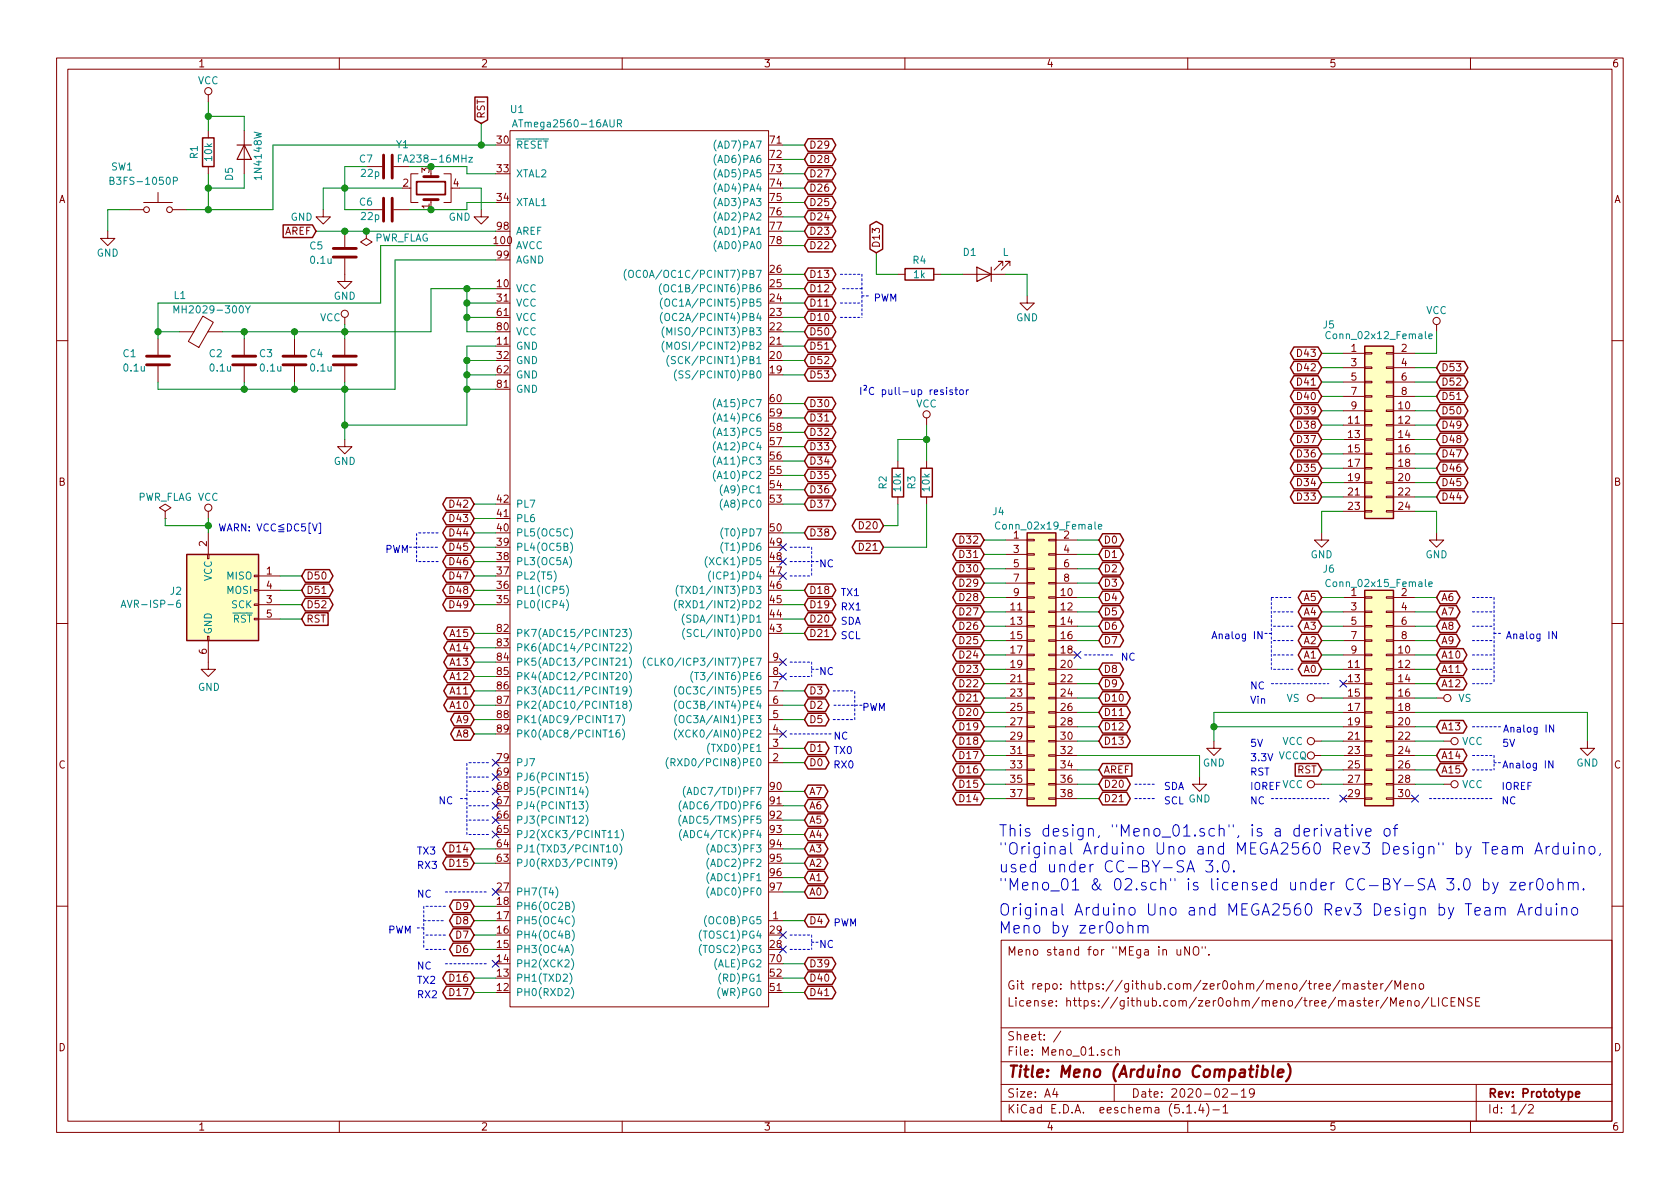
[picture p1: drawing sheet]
EESchema Schematic File Version 4
LIBS:Meno_01-cache
EELAYER 30 0
EELAYER END
$Descr A4 11693 8268
encoding utf-8
Sheet 1 2
Title "Meno (Arduino Compatible)"
Date "2020-02-19"
Rev "Prototype"
Comp ""
Comment1 "License: https://github.com/zer0ohm/meno/tree/master/Meno/LICENSE"
Comment2 "Git repo: https://github.com/zer0ohm/meno/tree/master/Meno"
Comment3 ""
Comment4 "Meno stand for \"MEga in uNO\"."
$EndDescr
Text GLabel 3350 850  1    50   Input ~ 0
RST
Wire Wire Line
	3450 1000 3350 1000
Text GLabel 5600 6200 2    50   BiDi ~ 0
A0
Text GLabel 5600 6100 2    50   BiDi ~ 0
A1
Text GLabel 5600 6000 2    50   BiDi ~ 0
A2
Text GLabel 5600 5900 2    50   BiDi ~ 0
A3
Text GLabel 5600 5800 2    50   BiDi ~ 0
A4
Text GLabel 5600 5700 2    50   BiDi ~ 0
A5
Text GLabel 5600 5600 2    50   BiDi ~ 0
A6
Text GLabel 5600 5500 2    50   BiDi ~ 0
A7
Wire Wire Line
	5600 6200 5450 6200
Wire Wire Line
	5450 6100 5600 6100
Wire Wire Line
	5600 6000 5450 6000
Wire Wire Line
	5450 5900 5600 5900
Wire Wire Line
	5600 5800 5450 5800
Wire Wire Line
	5450 5700 5600 5700
Wire Wire Line
	5600 5600 5450 5600
Wire Wire Line
	5450 5500 5600 5500
Wire Wire Line
	3450 5100 3300 5100
Text GLabel 3300 5100 0    50   BiDi ~ 0
A8
Text GLabel 3300 5000 0    50   BiDi ~ 0
A9
Text GLabel 3300 4900 0    50   BiDi ~ 0
A10
Wire Wire Line
	3450 5000 3300 5000
Wire Wire Line
	3450 4900 3300 4900
Text GLabel 3300 4800 0    50   BiDi ~ 0
A11
Text GLabel 3300 4700 0    50   BiDi ~ 0
A12
Text GLabel 3300 4600 0    50   BiDi ~ 0
A13
Wire Wire Line
	3450 4800 3300 4800
Wire Wire Line
	3300 4700 3450 4700
Wire Wire Line
	3450 4600 3300 4600
Text GLabel 3300 4500 0    50   BiDi ~ 0
A14
Text GLabel 3300 4400 0    50   BiDi ~ 0
A15
Wire Wire Line
	3450 4500 3300 4500
Wire Wire Line
	3300 4400 3450 4400
$Comp
L Connector:AVR-ISP-6 J2
U 1 1
P 1550 4200
F 0 "J2" H 1271 4296 50  0000 R CNN
F 1 "AVR-ISP-6" H 1271 4205 50  0000 R CNN
F 2 "Connector_PinHeader_2.54mm:PinHeader_2x03_P2.54mm_Vertical" V 1300 4250 50  0001 C CNN
F 3 " ~" H 275 3650 50  0001 C CNN
	1    1550 4200
	1    0    0    -1  
$EndComp
$Comp
L power:VCC #PWR03
U 1 1
P 1450 3600
F 0 "#PWR03" H 1450 3450 50  0001 C CNN
F 1 "VCC" H 1450 3750 50  0000 C CNN
F 2 "" H 1450 3600 50  0001 C CNN
F 3 "" H 1450 3600 50  0001 C CNN
	1    1450 3600
	1    0    0    -1  
$EndComp
$Comp
L power:GND #PWR04
U 1 1
P 1450 4600
F 0 "#PWR04" H 1450 4350 50  0001 C CNN
F 1 "GND" H 1455 4427 50  0000 C CNN
F 2 "" H 1450 4600 50  0001 C CNN
F 3 "" H 1450 4600 50  0001 C CNN
	1    1450 4600
	1    0    0    -1  
$EndComp
Text GLabel 2100 4300 2    50   Input ~ 0
RST
Wire Wire Line
	2100 4300 1950 4300
Wire Wire Line
	2100 4200 1950 4200
Wire Wire Line
	2100 4000 1950 4000
Wire Wire Line
	1950 4100 2100 4100
Text Notes 2250 3700 2    50   ~ 0
WARN: VCC≦DC5[V]
Text GLabel 5600 5300 2    50   BiDi ~ 0
D0
Text GLabel 5600 5200 2    50   BiDi ~ 0
D1
Wire Wire Line
	5450 5200 5600 5200
Wire Wire Line
	5600 5300 5450 5300
Text GLabel 5600 4300 2    50   BiDi ~ 0
D20
Text GLabel 5600 4400 2    50   BiDi ~ 0
D21
Wire Wire Line
	5600 4400 5450 4400
Wire Wire Line
	5450 4300 5600 4300
Text GLabel 5600 4200 2    50   BiDi ~ 0
D19
Text Notes 5950 5350 2    50   ~ 0
RX0
Wire Wire Line
	5600 4200 5450 4200
Text GLabel 5600 4100 2    50   BiDi ~ 0
D18
Wire Wire Line
	5600 4100 5450 4100
Text GLabel 5600 4800 2    50   BiDi ~ 0
D3
Text GLabel 5600 4900 2    50   BiDi ~ 0
D2
Wire Wire Line
	5600 4900 5450 4900
Wire Wire Line
	5450 5000 5600 5000
Text GLabel 5600 5000 2    50   BiDi ~ 0
D5
Wire Wire Line
	5600 4800 5450 4800
Text GLabel 5600 3700 2    50   BiDi ~ 0
D38
Wire Wire Line
	5600 3700 5450 3700
Text GLabel 5600 6400 2    50   BiDi ~ 0
D4
Wire Wire Line
	5450 6400 5600 6400
Wire Wire Line
	3450 4200 3300 4200
Text GLabel 3300 4100 0    50   BiDi ~ 0
D48
Text GLabel 3300 4000 0    50   BiDi ~ 0
D47
Text GLabel 3300 3900 0    50   BiDi ~ 0
D46
Text GLabel 3300 3800 0    50   BiDi ~ 0
D45
Wire Wire Line
	3300 4100 3450 4100
Wire Wire Line
	3300 4000 3450 4000
Wire Wire Line
	3300 3900 3450 3900
Wire Wire Line
	3300 3800 3450 3800
Text GLabel 3300 3700 0    50   BiDi ~ 0
D44
Text GLabel 3300 3600 0    50   BiDi ~ 0
D43
Text GLabel 3300 3500 0    50   BiDi ~ 0
D42
Wire Wire Line
	3450 3700 3300 3700
Wire Wire Line
	3300 3600 3450 3600
Wire Wire Line
	3450 3500 3300 3500
Text Notes 2850 3850 2    50   ~ 0
PWM
Text Notes 5850 4450 0    50   ~ 0
SCL
Text Notes 5850 4350 0    50   ~ 0
SDA
Text GLabel 5600 6900 2    50   BiDi ~ 0
D41
Wire Wire Line
	5450 6900 5600 6900
Text GLabel 5600 6800 2    50   BiDi ~ 0
D40
Wire Wire Line
	5600 6800 5450 6800
Text GLabel 5600 3500 2    50   BiDi ~ 0
D37
Text GLabel 5600 3400 2    50   BiDi ~ 0
D36
Text GLabel 5600 3300 2    50   BiDi ~ 0
D35
Text GLabel 5600 3200 2    50   BiDi ~ 0
D34
Text GLabel 5600 3100 2    50   BiDi ~ 0
D33
Text GLabel 5600 3000 2    50   BiDi ~ 0
D32
Text GLabel 5600 2900 2    50   BiDi ~ 0
D31
Text GLabel 5600 2800 2    50   BiDi ~ 0
D30
Wire Wire Line
	5600 3500 5450 3500
Wire Wire Line
	5450 3400 5600 3400
Wire Wire Line
	5600 3300 5450 3300
Wire Wire Line
	5450 3200 5600 3200
Wire Wire Line
	5600 3100 5450 3100
Wire Wire Line
	5450 3000 5600 3000
Wire Wire Line
	5450 2900 5600 2900
Wire Wire Line
	5450 2800 5600 2800
Text GLabel 3300 6000 0    50   BiDi ~ 0
D15
Text Notes 2900 6050 0    50   ~ 0
RX3
Wire Wire Line
	3450 5900 3300 5900
Text GLabel 3300 5900 0    50   BiDi ~ 0
D14
Wire Wire Line
	3300 6000 3450 6000
Text Notes 2900 5950 0    50   ~ 0
TX3
Text GLabel 5600 6700 2    50   BiDi ~ 0
D39
Wire Wire Line
	5450 6700 5600 6700
Text Notes 5850 4150 0    50   ~ 0
TX1
Text Notes 5850 4250 0    50   ~ 0
RX1
$Comp
L power:VCC #PWR07
U 1 1
P 2400 2250
F 0 "#PWR07" H 2400 2100 50  0001 C CNN
F 1 "VCC" H 2300 2300 50  0000 C CNN
F 2 "" H 2400 2250 50  0001 C CNN
F 3 "" H 2400 2250 50  0001 C CNN
	1    2400 2250
	1    0    0    -1  
$EndComp
Text GLabel 2100 4200 2    50   BiDi ~ 0
D52
Text GLabel 2100 4100 2    50   BiDi ~ 0
D51
Text GLabel 2100 4000 2    50   BiDi ~ 0
D50
$Comp
L Device:C C5
U 1 1
P 2400 1750
F 0 "C5" H 2150 1800 50  0000 L CNN
F 1 "0.1u" H 2150 1700 50  0000 L CNN
F 2 "Capacitor_SMD:C_0805_2012Metric" H 2438 1600 50  0001 C CNN
F 3 "http://akizukidenshi.com/download/ds/murata/grm219f11h104za01.pdf" H 2400 1750 50  0001 C CNN
	1    2400 1750
	1    0    0    -1  
$EndComp
$Comp
L Device:Ferrite_Bead L1
U 1 1
P 1400 2300
F 0 "L1" V 1650 2400 50  0000 L CNN
F 1 "MH2029-300Y" V 1550 1950 50  0000 L CNN
F 2 "Inductor_SMD:L_0805_2012Metric" V 1330 2300 50  0001 C CNN
F 3 "https://www.bourns.com/docs/Product-Datasheets/mh.pdf" H 1400 2300 50  0001 C CNN
	1    1400 2300
	0    -1   -1   0   
$EndComp
Wire Wire Line
	2400 2250 2400 2300
Text GLabel 3300 4200 0    50   BiDi ~ 0
D49
Text Notes 3050 5600 0    50   ~ 0
NC
Wire Wire Line
	1450 900  1450 800 
$Comp
L Device:D D5
U 1 1
P 1700 1050
F 0 "D5" H 1800 950 50  0000 L CNN
F 1 "1N4148W" H 1550 1150 50  0000 L CNN
F 2 "Diode_SMD:D_SOD-123" H 1700 1050 50  0001 C CNN
F 3 "https://www.diodes.com/assets/Datasheets/ds30086.pdf" H 1700 1050 50  0001 C CNN
	1    1700 1050
	0    1    1    0   
$EndComp
Wire Wire Line
	1450 800  1700 800 
Connection ~ 1450 1300
Wire Wire Line
	1450 1300 1450 1200
$Comp
L power:GND #PWR01
U 1 1
P 750 1600
F 0 "#PWR01" H 750 1350 50  0001 C CNN
F 1 "GND" H 750 1450 50  0000 C CNN
F 2 "" H 750 1600 50  0001 C CNN
F 3 "" H 750 1600 50  0001 C CNN
	1    750  1600
	1    0    0    -1  
$EndComp
$Comp
L Switch:SW_Push SW1
U 1 1
P 1100 1450
F 0 "SW1" H 850 1750 50  0000 C CNN
F 1 "B3FS-1050P" H 1000 1650 50  0000 C CNN
F 2 "Button_Switch_SMD:SW_SPST_B3U-1000P" H 1100 1650 50  0001 C CNN
F 3 "https://omronfs.omron.com/en_US/ecb/products/pdf/en-b3u.pdf" H 1100 1650 50  0001 C CNN
	1    1100 1450
	1    0    0    -1  
$EndComp
Text Notes 10850 4450 2    50   ~ 0
Analog IN
Wire Notes Line
	10400 5300 10450 5300
Wire Notes Line
	10250 5350 10400 5350
Wire Notes Line
	10250 5250 10400 5250
Wire Notes Line
	10250 4750 10400 4750
Wire Notes Line
	8850 4750 9250 4750
Wire Notes Line
	10250 4650 10400 4650
Text Notes 10825 5350 2    50   ~ 0
Analog IN
Wire Notes Line
	10250 4150 10400 4150
Wire Notes Line
	10250 4250 10400 4250
Wire Notes Line
	10250 4350 10400 4350
Wire Notes Line
	10250 4450 10400 4450
Wire Notes Line
	10250 4550 10400 4550
Wire Notes Line
	10400 4400 10450 4400
Wire Notes Line
	8850 4400 8800 4400
Wire Notes Line
	9000 4250 8850 4250
Wire Notes Line
	9000 4350 8850 4350
Wire Notes Line
	9000 4450 8850 4450
Wire Notes Line
	9000 4550 8850 4550
Wire Notes Line
	8850 4150 9000 4150
Wire Notes Line
	8850 4650 8850 4150
Wire Notes Line
	9000 4650 8850 4650
Text Notes 8700 5400 0    50   ~ 0
RST
Text Notes 8700 4900 0    50   ~ 0
Vin
$Comp
L power:GND #PWR012
U 1 1
P 8450 5150
F 0 "#PWR012" H 8450 4900 50  0001 C CNN
F 1 "GND" H 8450 5000 50  0000 C CNN
F 2 "" H 8450 5150 50  0001 C CNN
F 3 "" H 8450 5150 50  0001 C CNN
	1    8450 5150
	1    0    0    -1  
$EndComp
Text Notes 8700 5200 0    50   ~ 0
5V
Text Notes 8700 5300 0    50   ~ 0
3.3V
$Comp
L power:VCCQ #PWR016
U 1 1
P 9200 5250
F 0 "#PWR016" H 9200 5100 50  0001 C CNN
F 1 "VCCQ" V 9200 5450 50  0000 C CNN
F 2 "" H 9200 5250 50  0001 C CNN
F 3 "" H 9200 5250 50  0001 C CNN
	1    9200 5250
	0    -1   1    0   
$EndComp
Wire Wire Line
	9350 2450 9200 2450
Wire Wire Line
	9350 2550 9200 2550
Wire Wire Line
	9200 2650 9350 2650
Wire Wire Line
	9350 2750 9200 2750
Wire Wire Line
	9200 2850 9350 2850
Wire Wire Line
	9350 2950 9200 2950
Wire Wire Line
	9200 3050 9350 3050
Wire Wire Line
	9350 3150 9200 3150
Wire Wire Line
	9200 3250 9350 3250
Wire Wire Line
	9350 3350 9200 3350
Wire Wire Line
	9200 3450 9350 3450
Text Notes 8700 4800 0    50   ~ 0
NC
Wire Wire Line
	9200 4650 9350 4650
Wire Wire Line
	9200 4550 9350 4550
Text Notes 8100 5500 0    50   ~ 0
SDA
Text Notes 8100 5600 0    50   ~ 0
SCL
Text Notes 7800 4600 0    50   ~ 0
NC
Wire Wire Line
	10000 5350 9850 5350
Wire Wire Line
	10000 5250 9850 5250
Wire Wire Line
	9850 5050 10000 5050
Wire Wire Line
	10000 4750 9850 4750
Wire Wire Line
	10000 4650 9850 4650
Wire Wire Line
	10000 4550 9850 4550
Wire Wire Line
	10000 4450 9850 4450
Text GLabel 9200 2950 0    50   BiDi ~ 0
D38
Wire Wire Line
	10000 4250 9850 4250
Wire Wire Line
	10000 4150 9850 4150
Text Notes 8700 5500 0    50   ~ 0
IOREF
Wire Wire Line
	9350 5250 9200 5250
$Comp
L power:VCC #PWR017
U 1 1
P 9200 5450
F 0 "#PWR017" H 9200 5300 50  0001 C CNN
F 1 "VCC" V 9200 5650 50  0000 C CNN
F 2 "" H 9200 5450 50  0001 C CNN
F 3 "" H 9200 5450 50  0001 C CNN
	1    9200 5450
	0    -1   1    0   
$EndComp
$Comp
L power:VCC #PWR015
U 1 1
P 9200 5150
F 0 "#PWR015" H 9200 5000 50  0001 C CNN
F 1 "VCC" V 9200 5350 50  0000 C CNN
F 2 "" H 9200 5150 50  0001 C CNN
F 3 "" H 9200 5150 50  0001 C CNN
	1    9200 5150
	0    -1   1    0   
$EndComp
Wire Wire Line
	9200 5450 9350 5450
Wire Wire Line
	9350 5350 9200 5350
Wire Wire Line
	9200 5150 9350 5150
Text GLabel 9200 5350 0    50   Input ~ 0
RST
Wire Wire Line
	9350 4850 9200 4850
$Comp
L power:VS #PWR014
U 1 1
P 9200 4850
F 0 "#PWR014" H 9000 4700 50  0001 C CNN
F 1 "VS" V 9200 5000 50  0000 L CNN
F 2 "" H 9200 4850 50  0001 C CNN
F 3 "" H 9200 4850 50  0001 C CNN
	1    9200 4850
	0    -1   1    0   
$EndComp
Wire Wire Line
	9200 4450 9350 4450
Wire Wire Line
	9350 4350 9200 4350
Wire Wire Line
	9200 4250 9350 4250
Wire Wire Line
	9350 4150 9200 4150
Wire Wire Line
	7000 4150 6850 4150
Wire Wire Line
	6850 4050 7000 4050
Wire Wire Line
	7000 3950 6850 3950
Wire Wire Line
	6850 3850 7000 3850
Wire Wire Line
	6850 3750 7000 3750
Wire Wire Line
	6850 4250 7000 4250
Wire Wire Line
	7000 4350 6850 4350
Wire Wire Line
	6850 4450 7000 4450
Wire Wire Line
	7000 4550 6850 4550
Wire Wire Line
	6850 4650 7000 4650
Wire Wire Line
	7000 4750 6850 4750
Wire Wire Line
	6850 4850 7000 4850
Wire Wire Line
	7000 4950 6850 4950
Wire Wire Line
	7000 5150 6850 5150
Wire Wire Line
	7000 5050 6850 5050
Wire Wire Line
	7000 5250 6850 5250
Wire Wire Line
	7000 5350 6850 5350
Wire Wire Line
	7000 5450 6850 5450
Wire Wire Line
	7000 5550 6850 5550
Wire Wire Line
	8350 5400 8350 5250
$Comp
L power:GND #PWR011
U 1 1
P 8350 5400
F 0 "#PWR011" H 8350 5150 50  0001 C CNN
F 1 "GND" H 8350 5250 50  0000 C CNN
F 2 "" H 8350 5400 50  0001 C CNN
F 3 "" H 8350 5400 50  0001 C CNN
	1    8350 5400
	1    0    0    -1  
$EndComp
Wire Wire Line
	7650 5150 7500 5150
Wire Wire Line
	7500 5050 7650 5050
Wire Wire Line
	7650 4950 7500 4950
Wire Wire Line
	7500 4850 7650 4850
Wire Wire Line
	7650 4450 7500 4450
Wire Wire Line
	7500 4350 7650 4350
Wire Wire Line
	7500 4650 7650 4650
Wire Wire Line
	7650 4750 7500 4750
Wire Wire Line
	7500 4150 7650 4150
Wire Wire Line
	7650 4250 7500 4250
Wire Wire Line
	7500 4050 7650 4050
Wire Wire Line
	7650 3950 7500 3950
Wire Wire Line
	7650 3850 7500 3850
Wire Wire Line
	7500 3750 7650 3750
Text GLabel 5600 2600 2    50   BiDi ~ 0
D53
Wire Wire Line
	5450 2600 5600 2600
Wire Wire Line
	5600 2300 5450 2300
Wire Wire Line
	5450 2400 5600 2400
Wire Wire Line
	5600 2500 5450 2500
Wire Wire Line
	5600 1900 5450 1900
Wire Wire Line
	5450 2000 5600 2000
Wire Wire Line
	5600 2100 5450 2100
Wire Wire Line
	5450 2200 5600 2200
Text GLabel 5600 2200 2    50   BiDi ~ 0
D10
Text GLabel 5600 2100 2    50   BiDi ~ 0
D11
Text GLabel 5600 2000 2    50   BiDi ~ 0
D12
NoConn ~ 3450 5500
NoConn ~ 3450 5600
NoConn ~ 3450 5700
NoConn ~ 3450 5800
Text GLabel 2200 1600 0    50   Input ~ 0
AREF
Wire Wire Line
	3450 2300 3250 2300
Wire Wire Line
	3450 2000 3250 2000
Wire Wire Line
	3450 2100 3250 2100
Wire Wire Line
	3450 2200 3250 2200
Wire Wire Line
	3250 2300 3250 2200
Connection ~ 3250 2100
Wire Wire Line
	3250 2100 3250 2000
Connection ~ 3250 2200
Wire Wire Line
	3250 2200 3250 2100
Wire Wire Line
	3450 1700 2650 1700
$Comp
L Device:C C4
U 1 1
P 2400 2500
F 0 "C4" H 2150 2550 50  0000 L CNN
F 1 "0.1u" H 2150 2450 50  0000 L CNN
F 2 "Capacitor_SMD:C_0805_2012Metric" H 2438 2350 50  0001 C CNN
F 3 "http://akizukidenshi.com/download/ds/murata/grm219f11h104za01.pdf" H 2400 2500 50  0001 C CNN
	1    2400 2500
	1    0    0    -1  
$EndComp
$Comp
L Device:C C3
U 1 1
P 2050 2500
F 0 "C3" H 1800 2550 50  0000 L CNN
F 1 "0.1u" H 1800 2450 50  0000 L CNN
F 2 "Capacitor_SMD:C_0805_2012Metric" H 2088 2350 50  0001 C CNN
F 3 "http://akizukidenshi.com/download/ds/murata/grm219f11h104za01.pdf" H 2050 2500 50  0001 C CNN
	1    2050 2500
	1    0    0    -1  
$EndComp
$Comp
L Device:C C2
U 1 1
P 1700 2500
F 0 "C2" H 1450 2550 50  0000 L CNN
F 1 "0.1u" H 1450 2450 50  0000 L CNN
F 2 "Capacitor_SMD:C_0805_2012Metric" H 1738 2350 50  0001 C CNN
F 3 "http://akizukidenshi.com/download/ds/murata/grm219f11h104za01.pdf" H 1700 2500 50  0001 C CNN
	1    1700 2500
	1    0    0    -1  
$EndComp
$Comp
L Device:C C1
U 1 1
P 1100 2500
F 0 "C1" H 850 2550 50  0000 L CNN
F 1 "0.1u" H 850 2450 50  0000 L CNN
F 2 "Capacitor_SMD:C_0805_2012Metric" H 1138 2350 50  0001 C CNN
F 3 "http://akizukidenshi.com/download/ds/murata/grm219f11h104za01.pdf" H 1100 2500 50  0001 C CNN
	1    1100 2500
	1    0    0    -1  
$EndComp
Connection ~ 2400 2300
Wire Wire Line
	3450 2400 3250 2400
Wire Wire Line
	3450 2500 3250 2500
Wire Wire Line
	3450 2600 3250 2600
Wire Wire Line
	3450 2700 3250 2700
Wire Wire Line
	3250 2400 3250 2500
Connection ~ 3250 2500
Wire Wire Line
	3250 2500 3250 2600
Connection ~ 3250 2600
Wire Wire Line
	3250 2600 3250 2700
Wire Wire Line
	3450 1800 2750 1800
Wire Wire Line
	2400 1600 2550 1600
$Comp
L power:GND #PWR08
U 1 1
P 2400 3050
F 0 "#PWR08" H 2400 2800 50  0001 C CNN
F 1 "GND" H 2400 2900 50  0000 C CNN
F 2 "" H 2400 3050 50  0001 C CNN
F 3 "" H 2400 3050 50  0001 C CNN
	1    2400 3050
	1    0    0    -1  
$EndComp
Wire Wire Line
	3000 2300 3000 2000
Wire Wire Line
	3000 2000 3250 2000
Connection ~ 3250 2000
Wire Wire Line
	2400 2300 3000 2300
Wire Wire Line
	2650 1700 2650 2100
Wire Wire Line
	2650 2100 1100 2100
$Comp
L power:PWR_FLAG #FLG02
U 1 1
P 2550 1600
F 0 "#FLG02" H 2550 1675 50  0001 C CNN
F 1 "PWR_FLAG" H 2300 1650 50  0000 C CNN
F 2 "" H 2550 1600 50  0001 C CNN
F 3 "~" H 2550 1600 50  0001 C CNN
	1    2550 1600
	-1   0    0    1   
$EndComp
Connection ~ 2550 1600
Wire Wire Line
	2550 1600 3450 1600
Wire Wire Line
	3250 2700 3250 2950
Connection ~ 3250 2700
Connection ~ 2400 2950
Wire Wire Line
	2400 2950 2400 3050
Text Notes 5800 6450 0    50   ~ 0
PWM
NoConn ~ 3450 5300
NoConn ~ 3450 5400
Wire Notes Line
	5500 5100 5800 5100
NoConn ~ 5450 5100
Text Notes 5800 5150 0    50   ~ 0
NC
Text Notes 5800 5250 0    50   ~ 0
TX0
NoConn ~ 5450 4600
NoConn ~ 5450 4700
NoConn ~ 7500 4550
Text GLabel 7650 5350 2    50   Input ~ 0
AREF
Text GLabel 7650 5450 2    50   BiDi ~ 0
D20
Wire Wire Line
	7650 5350 7500 5350
Wire Wire Line
	7500 5450 7650 5450
Wire Wire Line
	7650 5550 7500 5550
Text GLabel 7650 5550 2    50   BiDi ~ 0
D21
Wire Notes Line
	7900 5450 8050 5450
Wire Notes Line
	7900 5550 8050 5550
Wire Wire Line
	7500 5250 8350 5250
Wire Wire Line
	9350 4950 8450 4950
Wire Wire Line
	8450 4950 8450 5050
Wire Wire Line
	9350 5050 8450 5050
Connection ~ 8450 5050
Wire Wire Line
	8450 5050 8450 5150
Wire Wire Line
	10000 4350 9850 4350
NoConn ~ 5450 6500
NoConn ~ 5450 6600
NoConn ~ 5450 3800
NoConn ~ 5450 3900
NoConn ~ 5450 4000
Text GLabel 5600 1000 2    50   BiDi ~ 0
D29
Text GLabel 5600 1700 2    50   BiDi ~ 0
D22
Text GLabel 5600 1100 2    50   BiDi ~ 0
D28
Text GLabel 5600 1200 2    50   BiDi ~ 0
D27
Text GLabel 5600 1300 2    50   BiDi ~ 0
D26
Text GLabel 5600 1400 2    50   BiDi ~ 0
D25
Text GLabel 5600 1500 2    50   BiDi ~ 0
D24
Text GLabel 5600 1600 2    50   BiDi ~ 0
D23
Wire Wire Line
	5600 1700 5450 1700
Wire Wire Line
	5450 1600 5600 1600
Wire Wire Line
	5600 1500 5450 1500
Wire Wire Line
	5450 1400 5600 1400
Wire Wire Line
	5600 1300 5450 1300
Wire Wire Line
	5450 1200 5600 1200
Wire Wire Line
	5600 1100 5450 1100
Wire Wire Line
	5450 1000 5600 1000
Text GLabel 3300 6300 0    50   BiDi ~ 0
D9
Wire Wire Line
	3300 6300 3450 6300
Wire Wire Line
	3450 6400 3300 6400
Text GLabel 3300 6400 0    50   BiDi ~ 0
D8
Text GLabel 3300 6900 0    50   BiDi ~ 0
D17
Text Notes 2900 6950 0    50   ~ 0
RX2
Wire Wire Line
	3450 6900 3300 6900
Text GLabel 3300 6800 0    50   BiDi ~ 0
D16
Wire Wire Line
	3450 6800 3300 6800
Text GLabel 3300 6600 0    50   BiDi ~ 0
D6
Wire Wire Line
	3450 6600 3300 6600
Text GLabel 3300 6500 0    50   BiDi ~ 0
D7
Wire Wire Line
	3300 6500 3450 6500
Text Notes 2700 6500 0    50   ~ 0
PWM
Text Notes 2900 6850 0    50   ~ 0
TX2
Text Notes 2900 6250 0    50   ~ 0
NC
Text Notes 2900 6750 0    50   ~ 0
NC
Wire Notes Line
	3100 6200 3400 6200
Wire Notes Line
	3100 6700 3400 6700
$Comp
L ATmega2560-16-AUR:ATmega2560-16AUR U1
U 1 1
P 3550 1000
F 0 "U1" H 3600 1250 50  0000 C CNN
F 1 "ATmega2560-16AUR" H 3950 1150 50  0000 C CNN
F 2 "Package_QFP:TQFP-100_14x14mm_P0.5mm" H 3650 1500 50  0001 C CNN
F 3 "https://ww1.microchip.com/downloads/en/DeviceDoc/Atmel-2549-8-bit-AVR-Microcontroller-ATmega640-1280-1281-2560-2561_datasheet.pdf" H 3650 1500 50  0001 C CNN
	1    3550 1000
	1    0    0    -1  
$EndComp
NoConn ~ 3450 6200
NoConn ~ 3450 6700
Text Notes 8800 4450 2    50   ~ 0
Analog IN
Wire Wire Line
	750  1600 750  1450
Wire Wire Line
	750  1450 900  1450
Wire Wire Line
	3350 850  3350 1000
$Comp
L power:VCC #PWR02
U 1 1
P 1450 700
F 0 "#PWR02" H 1450 550 50  0001 C CNN
F 1 "VCC" H 1450 850 50  0000 C CNN
F 2 "" H 1450 700 50  0001 C CNN
F 3 "" H 1450 700 50  0001 C CNN
	1    1450 700 
	1    0    0    -1  
$EndComp
Text GLabel 5600 1900 2    50   BiDi ~ 0
D13
Text GLabel 6100 1750 1    50   BiDi ~ 0
D13
Wire Wire Line
	6100 1750 6100 1900
Wire Wire Line
	6100 1900 6250 1900
$Comp
L Device:R R4
U 1 1
P 6400 1900
F 0 "R4" V 6300 1900 50  0000 C CNN
F 1 "1k" V 6400 1900 50  0000 C CNN
F 2 "Resistor_SMD:R_0805_2012Metric" V 6330 1900 50  0001 C CNN
F 3 "https://www.koaglobal.com/-/media/Files/KOA_Global/product/commonpdf/rk73b.pdf" H 6400 1900 50  0001 C CNN
	1    6400 1900
	0    1    1    0   
$EndComp
Wire Wire Line
	6550 1900 6700 1900
$Comp
L Device:LED D1
U 1 1
P 6850 1900
F 0 "D1" H 6950 1750 50  0000 C CNN
F 1 "L" H 6700 1750 50  0000 C CNN
F 2 "LED_SMD:LED_0805_2012Metric" H 6850 1900 50  0001 C CNN
F 3 "~" H 6850 1900 50  0001 C CNN
	1    6850 1900
	-1   0    0    1   
$EndComp
$Comp
L power:GND #PWR010
U 1 1
P 7150 2050
F 0 "#PWR010" H 7150 1800 50  0001 C CNN
F 1 "GND" H 7150 1900 50  0000 C CNN
F 2 "" H 7150 2050 50  0001 C CNN
F 3 "" H 7150 2050 50  0001 C CNN
	1    7150 2050
	1    0    0    -1  
$EndComp
Wire Wire Line
	7000 1900 7150 1900
Wire Wire Line
	7150 1900 7150 2050
Wire Notes Line
	10400 4150 10400 4750
Wire Wire Line
	9850 4850 10000 4850
$Comp
L power:VS #PWR020
U 1 1
P 10000 4850
F 0 "#PWR020" H 9800 4700 50  0001 C CNN
F 1 "VS" V 10000 5000 50  0000 L CNN
F 2 "" H 10000 4850 50  0001 C CNN
F 3 "" H 10000 4850 50  0001 C CNN
	1    10000 4850
	0    1    1    0   
$EndComp
Wire Notes Line
	10400 5250 10400 5350
$Comp
L power:VCC #PWR021
U 1 1
P 10050 5150
F 0 "#PWR021" H 10050 5000 50  0001 C CNN
F 1 "VCC" V 10050 5350 50  0000 C CNN
F 2 "" H 10050 5150 50  0001 C CNN
F 3 "" H 10050 5150 50  0001 C CNN
	1    10050 5150
	0    1    1    0   
$EndComp
Wire Wire Line
	10050 5150 9850 5150
$Comp
L power:GND #PWR023
U 1 1
P 11050 5150
F 0 "#PWR023" H 11050 4900 50  0001 C CNN
F 1 "GND" H 11050 5000 50  0000 C CNN
F 2 "" H 11050 5150 50  0001 C CNN
F 3 "" H 11050 5150 50  0001 C CNN
	1    11050 5150
	1    0    0    -1  
$EndComp
Wire Wire Line
	9850 4950 11050 4950
Wire Wire Line
	11050 4950 11050 5150
Text Notes 10830 5100 2    50   ~ 0
Analog IN
Wire Notes Line
	10250 5050 10450 5050
Text Notes 10455 5200 0    50   ~ 0
5V
$Comp
L power:VCC #PWR022
U 1 1
P 10050 5450
F 0 "#PWR022" H 10050 5300 50  0001 C CNN
F 1 "VCC" V 10050 5650 50  0000 C CNN
F 2 "" H 10050 5450 50  0001 C CNN
F 3 "" H 10050 5450 50  0001 C CNN
	1    10050 5450
	0    1    1    0   
$EndComp
Wire Wire Line
	10050 5450 9850 5450
Text Notes 10450 5500 0    50   ~ 0
IOREF
NoConn ~ 9350 4750
NoConn ~ 9350 5550
NoConn ~ 9850 5550
Text Notes 10450 5600 0    50   ~ 0
NC
Wire Notes Line
	8850 5550 9250 5550
Text Notes 8700 5600 0    50   ~ 0
NC
Wire Notes Line
	9950 5550 10400 5550
Wire Wire Line
	2400 2700 2750 2700
Text Notes 6950 6200 0    79   ~ 0
This design, "Meno_01.sch", is a derivative of \n"Original Arduino Uno and MEGA2560 Rev3 Design" by Team Arduino, \nused under CC-BY-SA 3.0. \n"Meno_01 & 02.sch" is licensed under CC-BY-SA 3.0 by zer0ohm.
Text Notes 6950 6500 0    79   ~ 0
Original Arduino Uno and MEGA2560 Rev3 Design by Team Arduino\nMeno by zer0ohm
$Comp
L Connector_Generic:Conn_02x15_Odd_Even J6
U 1 1
P 9550 4850
F 0 "J6" H 9250 5750 50  0000 C CNN
F 1 "Conn_02x15_Female" H 9600 5650 50  0000 C CNN
F 2 "Connector_PinSocket_2.54mm:PinSocket_2x15_P2.54mm_Vertical" H 9550 4850 50  0001 C CNN
F 3 "~" H 9550 4850 50  0001 C CNN
	1    9550 4850
	1    0    0    -1  
$EndComp
Wire Notes Line
	3400 5800 3250 5800
Wire Notes Line
	3400 5300 3250 5300
Wire Notes Line
	3400 5400 3250 5400
Wire Notes Line
	3400 5500 3250 5500
Wire Notes Line
	3400 5600 3250 5600
Wire Notes Line
	3400 5700 3250 5700
Wire Notes Line
	3250 5550 3200 5550
Wire Notes Line
	3250 5800 3250 5300
Wire Notes Line
	5650 4650 5700 4650
Wire Notes Line
	5500 4700 5650 4700
Wire Notes Line
	5500 4600 5650 4600
Wire Notes Line
	5650 4600 5650 4700
Text Notes 5700 4700 0    50   ~ 0
NC
Wire Notes Line
	5650 6550 5700 6550
Wire Notes Line
	5500 6600 5650 6600
Wire Notes Line
	5500 6500 5650 6500
Wire Notes Line
	5650 6500 5650 6600
Text Notes 5700 6600 0    50   ~ 0
NC
Wire Notes Line
	5500 3800 5650 3800
Wire Notes Line
	5500 4000 5650 4000
Wire Notes Line
	5650 3800 5650 4000
Wire Notes Line
	5500 3900 5700 3900
Text Notes 5700 3950 0    50   ~ 0
NC
Wire Notes Line
	3100 6600 2950 6600
Wire Notes Line
	3100 6300 2950 6300
Wire Notes Line
	3100 6500 2950 6500
Wire Notes Line
	2950 6300 2950 6600
Wire Notes Line
	2950 6400 3100 6400
Wire Notes Line
	2950 6450 2900 6450
Wire Notes Line
	3050 3700 2900 3700
Wire Notes Line
	3050 3900 2900 3900
Wire Notes Line
	2900 3900 2900 3700
Wire Notes Line
	2850 3800 3050 3800
Text Notes 6000 4950 0    50   ~ 0
PWM
Wire Notes Line
	5800 4800 5950 4800
Wire Notes Line
	5800 5000 5950 5000
Wire Notes Line
	5950 5000 5950 4800
Wire Notes Line
	6000 4900 5800 4900
Text Notes 6250 2100 2    50   ~ 0
PWM
Wire Notes Line
	5850 2200 6000 2200
Wire Notes Line
	5850 1900 6000 1900
Wire Notes Line
	5850 2100 6000 2100
Wire Notes Line
	6000 1900 6000 2200
Wire Notes Line
	6000 2000 5850 2000
Wire Notes Line
	6000 2050 6050 2050
Wire Wire Line
	2400 2950 3250 2950
Wire Wire Line
	10000 2550 9850 2550
Wire Wire Line
	10000 2650 9850 2650
Wire Wire Line
	10000 2750 9850 2750
Wire Wire Line
	10000 2850 9850 2850
Wire Wire Line
	9850 2950 10000 2950
Wire Wire Line
	10000 3050 9850 3050
Wire Wire Line
	9850 3150 10000 3150
Wire Wire Line
	10000 3250 9850 3250
Wire Wire Line
	9850 3350 10000 3350
Wire Wire Line
	10000 3450 9850 3450
$Comp
L power:GND #PWR019
U 1 1
P 10000 3700
F 0 "#PWR019" H 10000 3450 50  0001 C CNN
F 1 "GND" H 10000 3550 50  0000 C CNN
F 2 "" H 10000 3700 50  0001 C CNN
F 3 "" H 10000 3700 50  0001 C CNN
	1    10000 3700
	1    0    0    -1  
$EndComp
$Comp
L power:GND #PWR013
U 1 1
P 9200 3700
F 0 "#PWR013" H 9200 3450 50  0001 C CNN
F 1 "GND" H 9200 3550 50  0000 C CNN
F 2 "" H 9200 3700 50  0001 C CNN
F 3 "" H 9200 3700 50  0001 C CNN
	1    9200 3700
	1    0    0    -1  
$EndComp
Wire Wire Line
	9850 3550 10000 3550
Wire Wire Line
	10000 3550 10000 3700
Wire Wire Line
	9350 3550 9200 3550
Wire Wire Line
	9200 3550 9200 3700
Wire Wire Line
	1450 1300 1450 1450
Connection ~ 1450 1450
Wire Wire Line
	1700 1200 1700 1300
Wire Wire Line
	1700 1300 1450 1300
Wire Wire Line
	1700 900  1700 800 
$Comp
L power:GND #PWR06
U 1 1
P 2400 1900
F 0 "#PWR06" H 2400 1650 50  0001 C CNN
F 1 "GND" H 2400 1750 50  0000 C CNN
F 2 "" H 2400 1900 50  0001 C CNN
F 3 "" H 2400 1900 50  0001 C CNN
	1    2400 1900
	1    0    0    -1  
$EndComp
$Comp
L Connector_Generic:Conn_02x12_Odd_Even J5
U 1 1
P 9550 2950
F 0 "J5" H 9250 3650 50  0000 C CNN
F 1 "Conn_02x12_Female" H 9600 3576 50  0000 C CNN
F 2 "Connector_PinSocket_2.54mm:PinSocket_2x12_P2.54mm_Vertical" H 9550 2950 50  0001 C CNN
F 3 "~" H 9550 2950 50  0001 C CNN
	1    9550 2950
	1    0    0    -1  
$EndComp
$Comp
L Device:R R3
U 1 1
P 6450 3350
F 0 "R3" V 6550 3350 50  0000 C CNN
F 1 "10k" V 6450 3350 50  0000 C CNN
F 2 "Resistor_SMD:R_0805_2012Metric" V 6380 3350 50  0001 C CNN
F 3 "https://www.koaglobal.com/-/media/Files/KOA_Global/product/commonpdf/rk73b.pdf" H 6450 3350 50  0001 C CNN
	1    6450 3350
	-1   0    0    1   
$EndComp
$Comp
L Device:R R2
U 1 1
P 6250 3350
F 0 "R2" V 6350 3350 50  0000 C CNN
F 1 "10k" V 6250 3350 50  0000 C CNN
F 2 "Resistor_SMD:R_0805_2012Metric" V 6180 3350 50  0001 C CNN
F 3 "https://www.koaglobal.com/-/media/Files/KOA_Global/product/commonpdf/rk73b.pdf" H 6250 3350 50  0001 C CNN
	1    6250 3350
	-1   0    0    1   
$EndComp
Text GLabel 6150 3650 0    50   BiDi ~ 0
D20
Text GLabel 6150 3800 0    50   BiDi ~ 0
D21
Wire Wire Line
	6250 3500 6250 3650
Wire Wire Line
	6450 3500 6450 3800
$Comp
L power:VCC #PWR09
U 1 1
P 6450 2950
F 0 "#PWR09" H 6450 2800 50  0001 C CNN
F 1 "VCC" H 6450 3100 50  0000 C CNN
F 2 "" H 6450 2950 50  0001 C CNN
F 3 "" H 6450 2950 50  0001 C CNN
	1    6450 2950
	1    0    0    -1  
$EndComp
Wire Wire Line
	6450 2950 6450 3050
Wire Wire Line
	6450 3050 6250 3050
Connection ~ 6450 3050
Wire Wire Line
	6150 3650 6250 3650
Wire Wire Line
	6150 3800 6450 3800
Text Notes 6750 2750 2    50   ~ 0
I²C pull-up resistor
Text GLabel 5600 2500 2    50   BiDi ~ 0
D52
Text GLabel 5600 2400 2    50   BiDi ~ 0
D51
Text GLabel 5600 2300 2    50   BiDi ~ 0
D50
Connection ~ 2400 2700
Wire Wire Line
	2400 2700 2400 2950
Wire Wire Line
	2400 2650 2400 2700
Wire Wire Line
	2050 2650 2050 2700
Connection ~ 2050 2700
Wire Wire Line
	2050 2700 2400 2700
Wire Wire Line
	2050 2350 2050 2300
Connection ~ 2050 2300
Wire Wire Line
	2050 2300 2400 2300
Wire Wire Line
	2400 2300 2400 2350
Wire Wire Line
	2750 1800 2750 2700
Text GLabel 7650 3750 2    50   BiDi ~ 0
D0
Text GLabel 7650 3850 2    50   BiDi ~ 0
D1
Text GLabel 7650 3950 2    50   BiDi ~ 0
D2
Text GLabel 7650 4050 2    50   BiDi ~ 0
D3
Text GLabel 7650 4250 2    50   BiDi ~ 0
D5
Text GLabel 7650 4150 2    50   BiDi ~ 0
D4
Text GLabel 7650 4750 2    50   BiDi ~ 0
D9
Text GLabel 7650 4650 2    50   BiDi ~ 0
D8
Text GLabel 7650 4350 2    50   BiDi ~ 0
D6
Text GLabel 7650 4450 2    50   BiDi ~ 0
D7
Text GLabel 7650 4850 2    50   BiDi ~ 0
D10
Text GLabel 7650 4950 2    50   BiDi ~ 0
D11
Text GLabel 7650 5050 2    50   BiDi ~ 0
D12
Text GLabel 7650 5150 2    50   BiDi ~ 0
D13
Text GLabel 6850 4850 0    50   BiDi ~ 0
D21
Text GLabel 6850 4950 0    50   BiDi ~ 0
D20
Text GLabel 6850 5250 0    50   BiDi ~ 0
D17
Text GLabel 6850 5350 0    50   BiDi ~ 0
D16
Text GLabel 6850 5150 0    50   BiDi ~ 0
D18
Text GLabel 6850 5050 0    50   BiDi ~ 0
D19
Text GLabel 6850 5550 0    50   BiDi ~ 0
D14
Text GLabel 6850 5450 0    50   BiDi ~ 0
D15
Text GLabel 6850 4050 0    50   BiDi ~ 0
D29
Text GLabel 6850 4750 0    50   BiDi ~ 0
D22
Text GLabel 6850 4150 0    50   BiDi ~ 0
D28
Text GLabel 6850 4250 0    50   BiDi ~ 0
D27
Text GLabel 6850 4350 0    50   BiDi ~ 0
D26
Text GLabel 6850 4450 0    50   BiDi ~ 0
D25
Text GLabel 6850 4550 0    50   BiDi ~ 0
D24
Text GLabel 6850 4650 0    50   BiDi ~ 0
D23
Text GLabel 6850 3950 0    50   BiDi ~ 0
D30
Text GLabel 6850 3850 0    50   BiDi ~ 0
D31
Text GLabel 6850 3750 0    50   BiDi ~ 0
D32
Text GLabel 9200 4650 0    50   BiDi ~ 0
A0
Text GLabel 9200 4550 0    50   BiDi ~ 0
A1
Text GLabel 9200 4450 0    50   BiDi ~ 0
A2
Text GLabel 9200 4350 0    50   BiDi ~ 0
A3
Text GLabel 9200 4250 0    50   BiDi ~ 0
A4
Text GLabel 9200 4150 0    50   BiDi ~ 0
A5
Text GLabel 10000 4350 2    50   BiDi ~ 0
A8
Text GLabel 10000 4450 2    50   BiDi ~ 0
A9
Text GLabel 10000 4550 2    50   BiDi ~ 0
A10
Text GLabel 10000 4650 2    50   BiDi ~ 0
A11
Text GLabel 10000 4750 2    50   BiDi ~ 0
A12
Text GLabel 10000 5050 2    50   BiDi ~ 0
A13
Text GLabel 10000 5250 2    50   BiDi ~ 0
A14
Text GLabel 10000 5350 2    50   BiDi ~ 0
A15
Text GLabel 10000 4250 2    50   BiDi ~ 0
A7
Text GLabel 10000 4150 2    50   BiDi ~ 0
A6
Text GLabel 10000 3050 2    50   BiDi ~ 0
D48
Text GLabel 10000 3150 2    50   BiDi ~ 0
D47
Text GLabel 10000 3250 2    50   BiDi ~ 0
D46
Text GLabel 10000 3350 2    50   BiDi ~ 0
D45
Text GLabel 10000 3450 2    50   BiDi ~ 0
D44
Text GLabel 9200 2450 0    50   BiDi ~ 0
D43
Text GLabel 9200 2550 0    50   BiDi ~ 0
D42
Text GLabel 10000 2950 2    50   BiDi ~ 0
D49
Text GLabel 10000 2550 2    50   BiDi ~ 0
D53
Text GLabel 10000 2650 2    50   BiDi ~ 0
D52
Text GLabel 10000 2750 2    50   BiDi ~ 0
D51
Text GLabel 10000 2850 2    50   BiDi ~ 0
D50
Text GLabel 9200 2650 0    50   BiDi ~ 0
D41
Text GLabel 9200 2750 0    50   BiDi ~ 0
D40
Text GLabel 9200 2850 0    50   BiDi ~ 0
D39
Text GLabel 9200 3050 0    50   BiDi ~ 0
D37
Text GLabel 9200 3150 0    50   BiDi ~ 0
D36
Text GLabel 9200 3250 0    50   BiDi ~ 0
D35
Text GLabel 9200 3350 0    50   BiDi ~ 0
D34
Text GLabel 9200 3450 0    50   BiDi ~ 0
D33
$Sheet
S 0    8450 1150 450 
U 5E4DD525
F0 "USB_Regulator_Other" 50
F1 "Meno_02.sch" 50
$EndSheet
Wire Notes Line
	7550 4550 7750 4550
$Comp
L power:VCC #PWR018
U 1 1
P 10000 2300
F 0 "#PWR018" H 10000 2150 50  0001 C CNN
F 1 "VCC" H 10000 2450 50  0000 C CNN
F 2 "" H 10000 2300 50  0001 C CNN
F 3 "" H 10000 2300 50  0001 C CNN
	1    10000 2300
	1    0    0    -1  
$EndComp
Wire Wire Line
	9850 2450 10000 2450
Wire Wire Line
	10000 2450 10000 2300
$Comp
L Connector_Generic:Conn_02x19_Odd_Even J4
U 1 1
P 7200 4650
F 0 "J4" H 6950 5750 50  0000 C CNN
F 1 "Conn_02x19_Female" H 7300 5650 50  0000 C CNN
F 2 "Connector_PinSocket_2.54mm:PinSocket_2x19_P2.54mm_Vertical" H 7200 4650 50  0001 C CNN
F 3 "~" H 7200 4650 50  0001 C CNN
	1    7200 4650
	1    0    0    -1  
$EndComp
Wire Wire Line
	6450 3050 6450 3200
Wire Wire Line
	6250 3050 6250 3200
Wire Wire Line
	1300 1450 1450 1450
Wire Wire Line
	1450 3600 1450 3650
Connection ~ 1450 3650
Wire Wire Line
	1450 3650 1450 3700
$Comp
L power:PWR_FLAG #FLG01
U 1 1
P 1150 3600
F 0 "#FLG01" H 1150 3675 50  0001 C CNN
F 1 "PWR_FLAG" H 1150 3750 50  0000 C CNN
F 2 "" H 1150 3600 50  0001 C CNN
F 3 "~" H 1150 3600 50  0001 C CNN
	1    1150 3600
	1    0    0    -1  
$EndComp
Wire Wire Line
	1150 3650 1150 3600
Wire Wire Line
	1150 3650 1450 3650
Wire Wire Line
	1100 2650 1100 2700
Wire Wire Line
	1700 2350 1700 2300
Wire Wire Line
	1700 2300 2050 2300
Wire Wire Line
	1700 2650 1700 2700
Connection ~ 1700 2700
Wire Wire Line
	1700 2700 2050 2700
Wire Wire Line
	1700 2300 1550 2300
Connection ~ 1700 2300
Wire Wire Line
	1100 2100 1100 2300
Wire Wire Line
	1250 2300 1100 2300
Wire Wire Line
	1100 2700 1700 2700
Connection ~ 1100 2300
Wire Wire Line
	1100 2300 1100 2350
Wire Wire Line
	1450 1450 1900 1450
Wire Wire Line
	1900 1450 1900 1000
Wire Wire Line
	1450 700  1450 800 
Connection ~ 1450 800 
$Comp
L Device:R R1
U 1 1
P 1450 1050
F 0 "R1" V 1350 1050 50  0000 C CNN
F 1 "10k" V 1450 1050 50  0000 C CNN
F 2 "Resistor_SMD:R_0805_2012Metric" V 1380 1050 50  0001 C CNN
F 3 "https://www.koaglobal.com/-/media/Files/KOA_Global/product/commonpdf/rk73b.pdf" H 1450 1050 50  0001 C CNN
	1    1450 1050
	1    0    0    -1  
$EndComp
Connection ~ 3350 1000
Wire Wire Line
	1900 1000 3350 1000
Wire Wire Line
	2800 1300 2400 1300
Wire Wire Line
	3000 1450 3250 1450
Wire Wire Line
	3000 1150 3250 1150
Connection ~ 3000 1450
Connection ~ 3000 1150
Wire Wire Line
	2850 1150 3000 1150
Wire Wire Line
	2850 1450 3000 1450
$Comp
L Device:Crystal_GND24 Y1
U 1 1
P 3000 1300
F 0 "Y1" V 3300 1450 50  0000 L CNN
F 1 "FA238-16MHz" V 3200 1000 50  0000 L CNN
F 2 "Crystal:Crystal_SMD_SeikoEpson_FA238-4Pin_3.2x2.5mm_HandSoldering" H 3000 1300 50  0001 C CNN
F 3 "~" H 3000 1300 50  0001 C CNN
	1    3000 1300
	0    -1   -1   0   
$EndComp
Wire Wire Line
	2400 1300 2400 1450
Connection ~ 2400 1300
Wire Wire Line
	2400 1300 2250 1300
Wire Wire Line
	2400 1450 2550 1450
Wire Wire Line
	2400 1150 2400 1300
Wire Wire Line
	2550 1150 2400 1150
$Comp
L Device:C C6
U 1 1
P 2700 1450
F 0 "C6" V 2750 1550 50  0000 L CNN
F 1 "22p" V 2650 1500 50  0000 L CNN
F 2 "Capacitor_SMD:C_0805_2012Metric" H 2738 1300 50  0001 C CNN
F 3 "https://psearch.jp.murata.com/capacitor/product/GRM21A5C2D220JW01%23.html" H 2700 1450 50  0001 C CNN
	1    2700 1450
	0    -1   -1   0   
$EndComp
$Comp
L Device:C C7
U 1 1
P 2700 1150
F 0 "C7" V 2750 1250 50  0000 L CNN
F 1 "22p" V 2650 1200 50  0000 L CNN
F 2 "Capacitor_SMD:C_0805_2012Metric" H 2738 1000 50  0001 C CNN
F 3 "https://psearch.jp.murata.com/capacitor/product/GRM21A5C2D220JW01%23.html" H 2700 1150 50  0001 C CNN
	1    2700 1150
	0    -1   -1   0   
$EndComp
$Comp
L power:GND #PWR0101
U 1 1
P 3350 1450
F 0 "#PWR0101" H 3350 1200 50  0001 C CNN
F 1 "GND" H 3200 1400 50  0000 C CNN
F 2 "" H 3350 1450 50  0001 C CNN
F 3 "" H 3350 1450 50  0001 C CNN
	1    3350 1450
	1    0    0    -1  
$EndComp
Wire Wire Line
	3200 1300 3350 1300
Wire Wire Line
	3250 1450 3250 1400
Wire Wire Line
	3250 1400 3450 1400
Wire Wire Line
	3250 1150 3250 1200
Wire Wire Line
	3250 1200 3450 1200
Wire Wire Line
	3350 1450 3350 1300
Wire Wire Line
	2250 1300 2250 1450
Wire Wire Line
	2200 1600 2400 1600
Connection ~ 2400 1600
$Comp
L power:GND #PWR0102
U 1 1
P 2250 1450
F 0 "#PWR0102" H 2250 1200 50  0001 C CNN
F 1 "GND" H 2100 1400 50  0000 C CNN
F 2 "" H 2250 1450 50  0001 C CNN
F 3 "" H 2250 1450 50  0001 C CNN
	1    2250 1450
	1    0    0    -1  
$EndComp
$EndSCHEMATC
